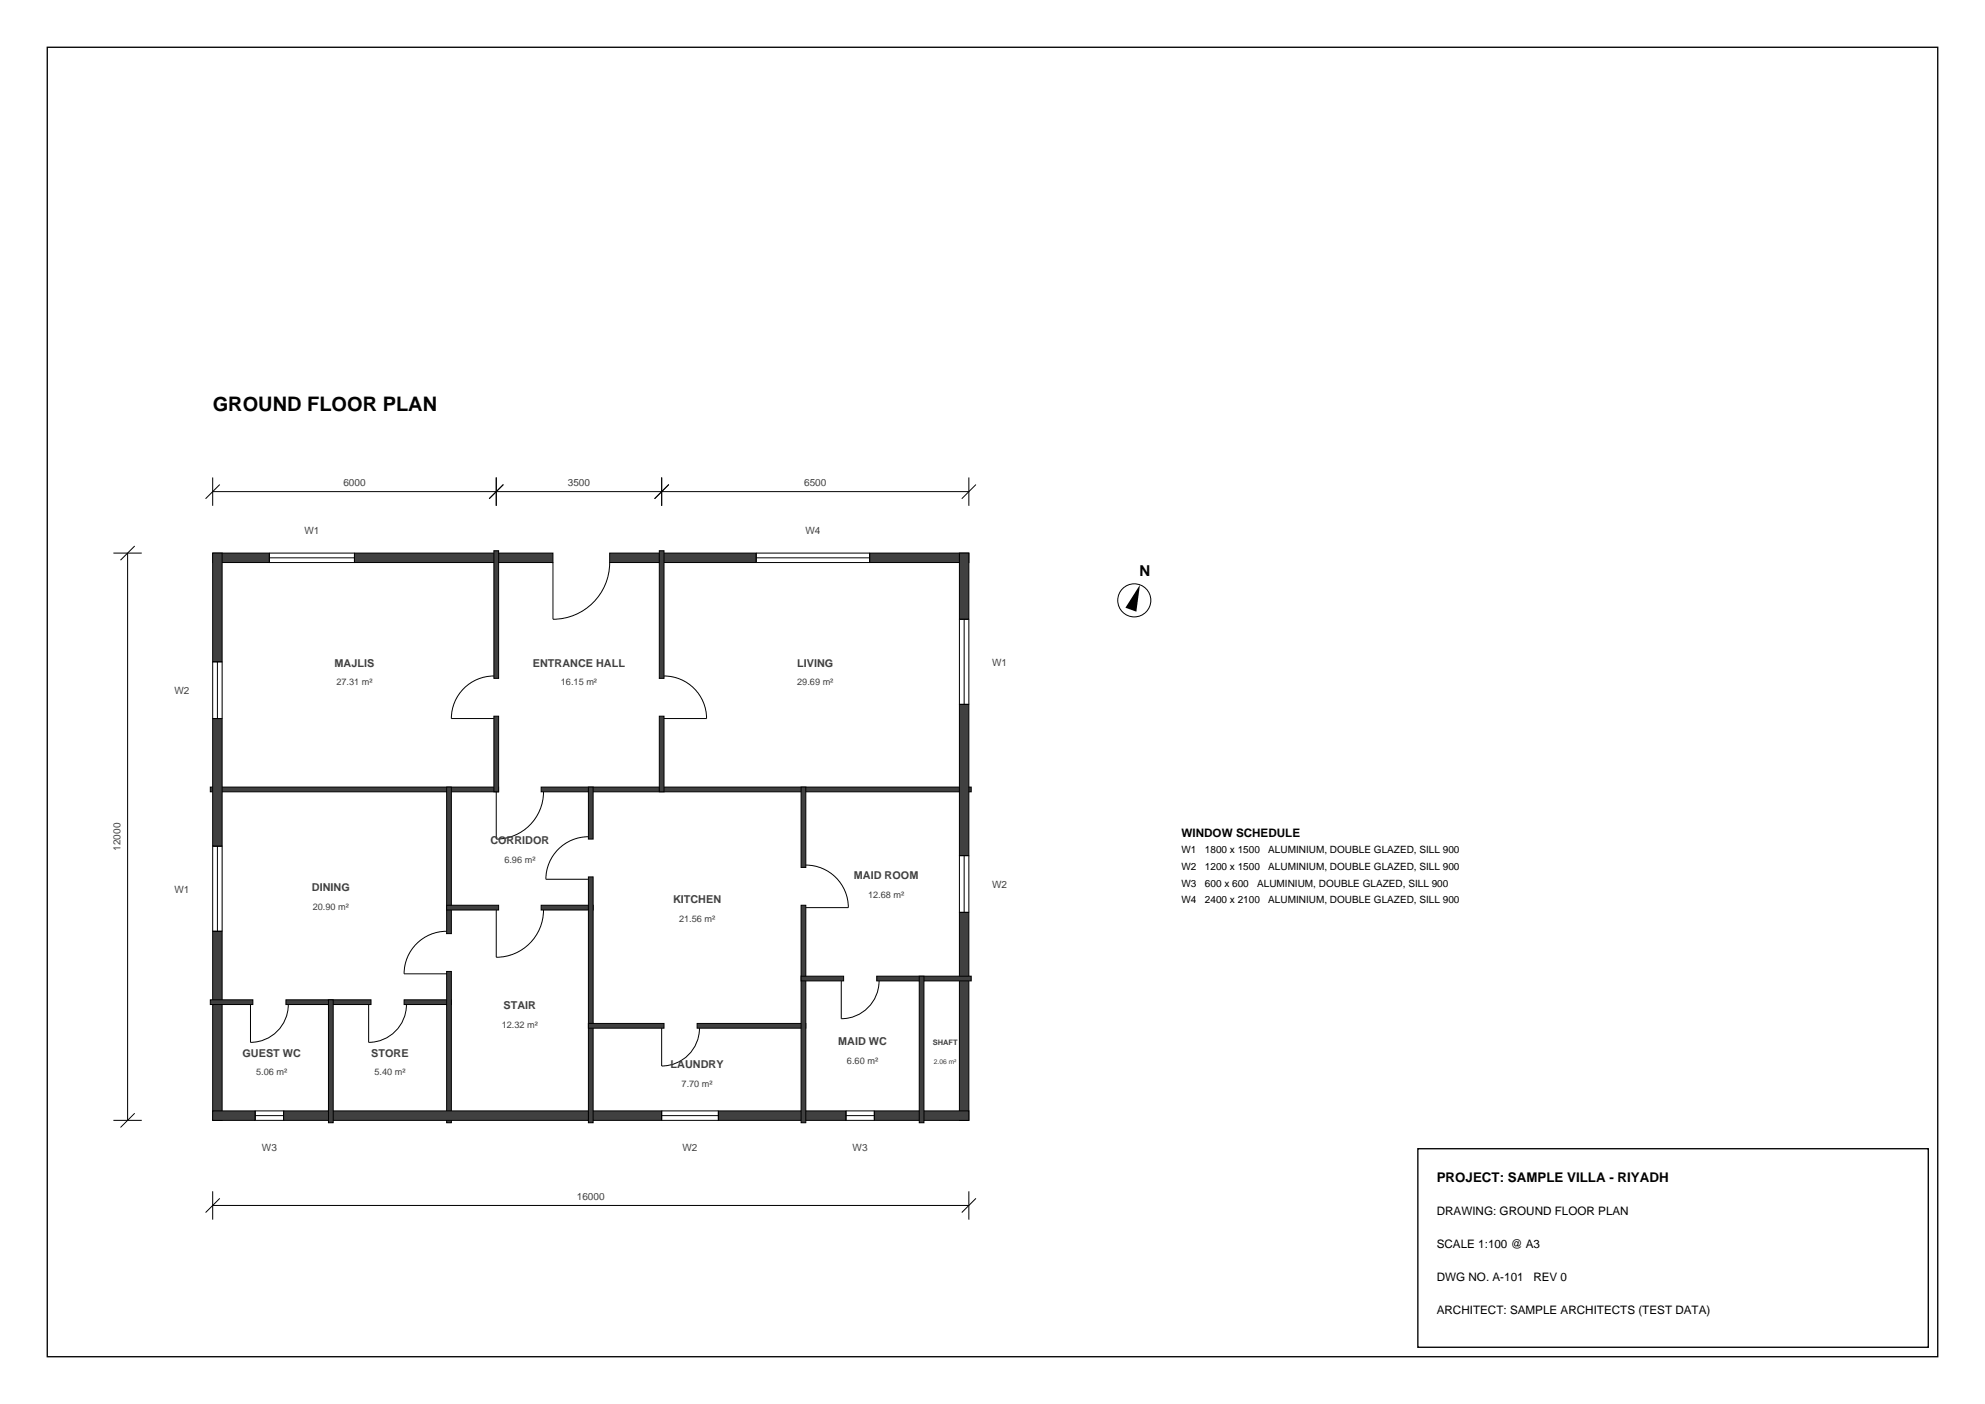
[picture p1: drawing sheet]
<svg xmlns="http://www.w3.org/2000/svg" width="420mm" height="297mm" viewBox="0 0 420 297" stroke-linecap="round" stroke-linejoin="round" font-family="sans-serif">
<g fill="#404040" stroke="#000" stroke-width=".21">
<path d="M45 117h12v2h-12z" fill-rule="evenodd"/>
<path d="M75 117h42v2h-42z" fill-rule="evenodd"/>
<path d="M129 117h31v2h-31z" fill-rule="evenodd"/>
<path d="M184 117h21v2h-21z" fill-rule="evenodd"/>
<path d="M44.5 166.5h61v1h-61z" fill-rule="evenodd"/>
<path d="M114.5 166.5h91v1h-91z" fill-rule="evenodd"/>
<path d="M45 197h2v40h-2z" fill-rule="evenodd"/>
<path d="M45 152h2v27h-2z" fill-rule="evenodd"/>
<path d="M45 117h2v23h-2z" fill-rule="evenodd"/>
<path d="M104.5 151.5h1v16h-1z" fill-rule="evenodd"/>
<path d="M104.5 116.5h1v27h-1z" fill-rule="evenodd"/>
<path d="M139.5 151.5h1v16h-1z" fill-rule="evenodd"/>
<path d="M139.5 116.5h1v27h-1z" fill-rule="evenodd"/>
<path d="M203 193h2v44h-2z" fill-rule="evenodd"/>
<path d="M203 149h2v32h-2z" fill-rule="evenodd"/>
<path d="M203 117h2v14h-2z" fill-rule="evenodd"/>
<path d="M44.5 211.5h9v1h-9z" fill-rule="evenodd"/>
<path d="M60.5 211.5h18v1h-18z" fill-rule="evenodd"/>
<path d="M85.5 211.5h10v1h-10z" fill-rule="evenodd"/>
<path d="M94.5 205.5h1v32h-1z" fill-rule="evenodd"/>
<path d="M94.5 166.5h1v31h-1z" fill-rule="evenodd"/>
<path d="M45 235h9v2h-9z" fill-rule="evenodd"/>
<path d="M60 235h80v2h-80z" fill-rule="evenodd"/>
<path d="M152 235h27v2h-27z" fill-rule="evenodd"/>
<path d="M185 235h20v2h-20z" fill-rule="evenodd"/>
<path d="M69.5 211.5h1v26h-1z" fill-rule="evenodd"/>
<path d="M94.5 191.5h11v1h-11z" fill-rule="evenodd"/>
<path d="M114.5 191.5h11v1h-11z" fill-rule="evenodd"/>
<path d="M124.5 185.5h1v52h-1z" fill-rule="evenodd"/>
<path d="M124.5 166.5h1v11h-1z" fill-rule="evenodd"/>
<path d="M124.5 216.5h16v1h-16z" fill-rule="evenodd"/>
<path d="M147.5 216.5h23v1h-23z" fill-rule="evenodd"/>
<path d="M169.5 191.5h1v46h-1z" fill-rule="evenodd"/>
<path d="M169.5 166.5h1v17h-1z" fill-rule="evenodd"/>
<path d="M169.5 206.5h9v1h-9z" fill-rule="evenodd"/>
<path d="M185.5 206.5h20v1h-20z" fill-rule="evenodd"/>
<path d="M194.5 206.5h1v31h-1z" fill-rule="evenodd"/>
</g>
<g fill="none" stroke="#000" stroke-width=".21">
<path d="M24 117h6M27 117v120M28.5 115.5l-3 3M45 101v6M45 104h160M46.5 102.5l-3 3M57 117h18v2h-18zM57 118h18M105 101v6M106.5 102.5l-3 3M117 119v12a12 12 0 0 0 12-12M140 101v6"/>
<path d="M141.5 102.5l-3 3M160 117h24v2h-24zM160 118h24M205 101v6M206.5 102.5l-3 3M45 140h2v12h-2zM46 140v12M203 131h2v18h-2zM204 131v18M104.5 143a9 9 0 0 0-9 9h9M140.5 143a9 9 0 0 1 9 9h-9M45 179h2v18h-2z"/>
<path d="M46 179v18M105 167.5v10a10 10 0 0 0 10-10M124.5 177a9 9 0 0 0-9 9h9M94.5 197a9 9 0 0 0-9 9h9M105 192.5v10a10 10 0 0 0 10-10M170.5 183a9 9 0 0 1 9 9h-9M203 181h2v12h-2zM204 181v12M53 212.5v8a8 8 0 0 0 8-8M78 212.5v8a8 8 0 0 0 8-8M140 217.5v8a8 8 0 0 0 8-8M178 207.5v8a8 8 0 0 0 8-8"/>
<path d="M24 237h6M28.5 235.5l-3 3M54 235h6v2h-6zM54 236h6M140 235h12v2h-12zM140 236h12M179 235h6v2h-6zM179 236h6M45 252v6M45 255h160M46.5 253.5l-3 3M205 252v6"/>
<path d="M206.5 253.5l-3 3"/>
<circle cx="240" cy="127" r="3.5"/>
</g>
<path d="M241.2 123.7l-.8 5.7-2.3-.8z" fill="#000"/>
<path d="M10 10h400v277h-400zM300 243h108v42h-108z" fill="none" stroke="#000" stroke-width=".28"/>
<text font-size="4.2" x="45" y="87">GROUND FLOOR PLAN</text>
<text font-size="3.2" x="241.1" y="121.8">N</text>
<text font-size="2.8" x="304" y="250">PROJECT: SAMPLE VILLA - RIYADH</text>
<g font-size="2.5">
<text x="250" y="177">WINDOW SCHEDULE</text>
<text x="304" y="257">DRAWING: GROUND FLOOR PLAN</text>
<text x="304" y="264">SCALE 1:100 @ A3</text>
<text x="304" y="271">DWG NO. A-101</text>
<text x="324.4" y="271">REV 0</text>
<text x="304" y="278">ARCHITECT: SAMPLE ARCHITECTS (TEST DATA)</text>
</g>
<g font-size="2.3" fill="#404040">
<text x="70.8" y="141">MAJLIS</text>
<text x="112.8" y="141">ENTRANCE HALL</text>
<text x="168.7" y="141">LIVING</text>
<text x="103.8" y="178.5">CORRIDOR</text>
<text x="180.7" y="186">MAID ROOM</text>
<text x="66" y="188.5">DINING</text>
<text x="142.4" y="191">KITCHEN</text>
<text x="106.6" y="213.5">STAIR</text>
<text x="177.3" y="221">MAID WC</text>
<text x="51.3" y="223.5">GUEST WC</text>
<text x="78.6" y="223.5">STORE</text>
<text x="141.9" y="226">LAUNDRY</text>
</g>
<g font-size="2.1" fill="#404040">
<text x="72.6" y="102.8">6000</text>
<text x="120.1" y="102.8">3500</text>
<text x="170.1" y="102.8">6500</text>
<text x="64.4" y="113">W1</text>
<text x="170.4" y="113">W4</text>
<text x="209.9" y="140.8">W1</text>
<text x="36.9" y="146.8">W2</text>
<text x="25.5" y="179.9" transform="rotate(-90 25.5 179.9)">12000</text>
<text x="36.9" y="188.8">W1</text>
<text x="209.9" y="187.8">W2</text>
<text x="55.4" y="243.5">W3</text>
<text x="144.4" y="243.5">W2</text>
<text x="180.4" y="243.5">W3</text>
<text x="122.1" y="253.8">16000</text>
</g>
<g font-size="2.1">
<text x="250" y="180.5">W1</text>
<text x="250" y="184.1">W2</text>
<text x="254.9" y="180.5">1800 x 1500</text>
<text x="254.9" y="184.1">1200 x 1500</text>
<text x="268.4" y="180.5">ALUMINIUM, DOUBLE GLAZED, SILL 900</text>
<text x="268.4" y="184.1">ALUMINIUM, DOUBLE GLAZED, SILL 900</text>
<text x="250" y="187.6">W3</text>
<text x="250" y="191.1">W4</text>
<text x="254.9" y="187.6">600 x 600</text>
<text x="254.9" y="191.1">2400 x 2100</text>
<text x="266" y="187.6">ALUMINIUM, DOUBLE GLAZED, SILL 900</text>
<text x="268.4" y="191.1">ALUMINIUM, DOUBLE GLAZED, SILL 900</text>
</g>
<g font-size="1.9" fill="#404040">
<text x="71.2" y="145">27.31 m²</text>
<text x="118.7" y="145">16.15 m²</text>
<text x="168.7" y="145">29.69 m²</text>
<text x="106.7" y="182.5">6.96 m²</text>
<text x="183.7" y="190">12.68 m²</text>
<text x="66.2" y="192.5">20.90 m²</text>
<text x="143.7" y="195">21.56 m²</text>
<text x="106.2" y="217.5">12.32 m²</text>
<text x="54.2" y="227.5">5.06 m²</text>
<text x="79.2" y="227.5">5.40 m²</text>
<text x="179.2" y="225">6.60 m²</text>
<text x="144.2" y="230">7.70 m²</text>
</g>
<text font-size="1.6" fill="#404040" x="197.4" y="221">SHAFT</text>
<text font-size="1.4" fill="#404040" x="197.6" y="225">2.06 m²</text>
</svg>
